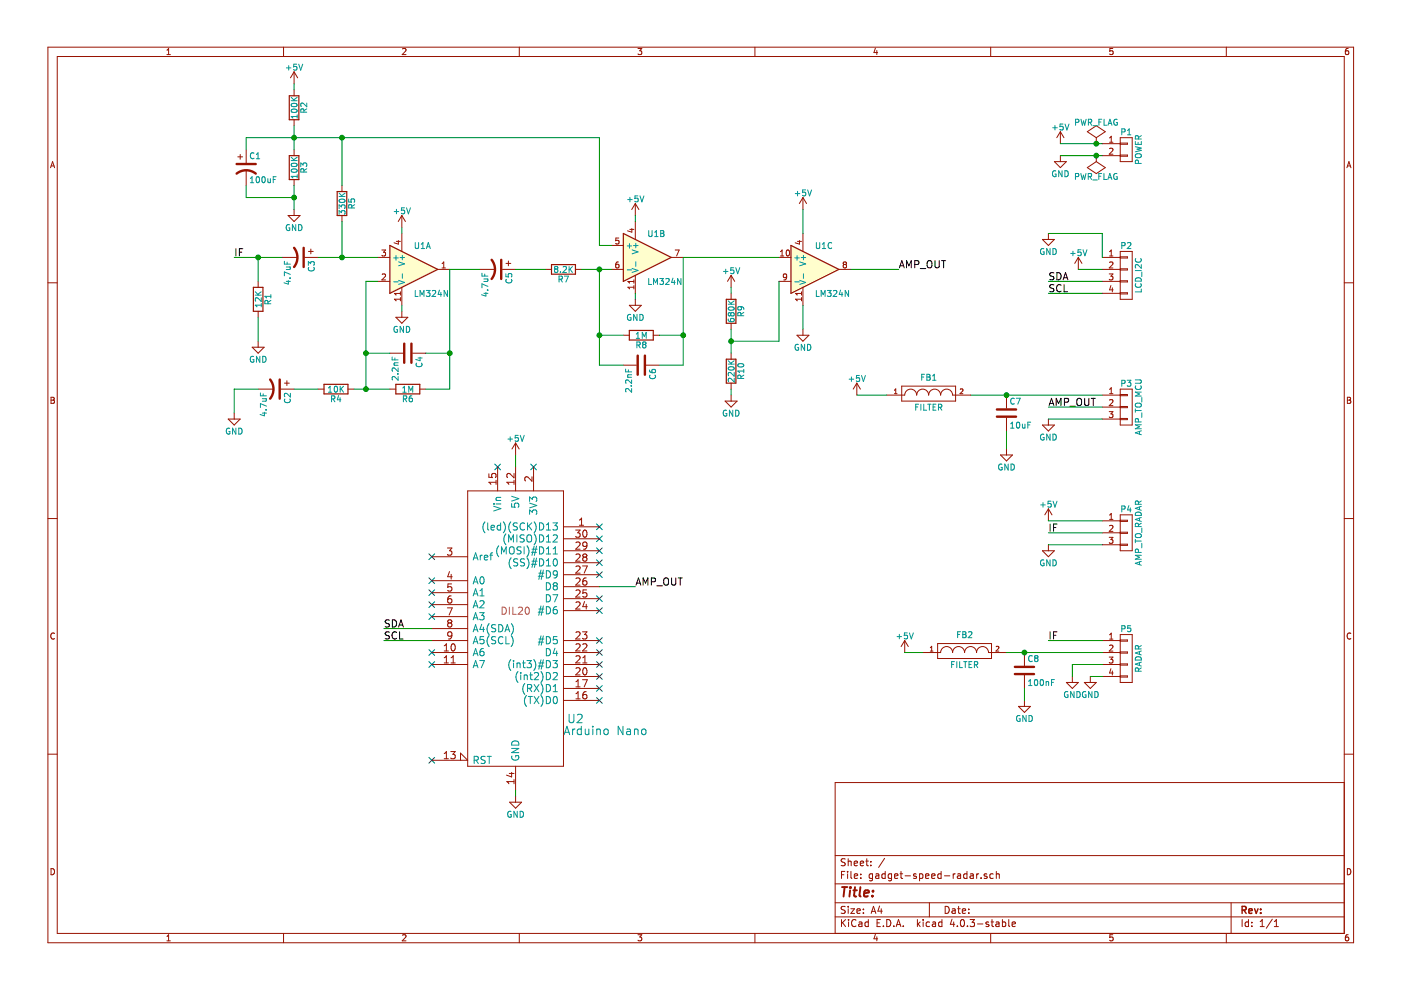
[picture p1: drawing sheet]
EESchema Schematic File Version 2
LIBS:power
LIBS:device
LIBS:transistors
LIBS:conn
LIBS:linear
LIBS:regul
LIBS:74xx
LIBS:cmos4000
LIBS:adc-dac
LIBS:memory
LIBS:xilinx
LIBS:microcontrollers
LIBS:dsp
LIBS:microchip
LIBS:analog_switches
LIBS:motorola
LIBS:texas
LIBS:intel
LIBS:audio
LIBS:interface
LIBS:digital-audio
LIBS:philips
LIBS:display
LIBS:cypress
LIBS:siliconi
LIBS:opto
LIBS:atmel
LIBS:contrib
LIBS:valves
LIBS:arduino
LIBS:gadget-speed-radar-cache
EELAYER 25 0
EELAYER END
$Descr A4 11693 8268
encoding utf-8
Sheet 1 1
Title ""
Date ""
Rev ""
Comp ""
Comment1 ""
Comment2 ""
Comment3 ""
Comment4 ""
$EndDescr
$Comp
L LM324N U1
U 1 1
P 3450 2250
F 0 "U1" H 3450 2450 50  0000 L CNN
F 1 "LM324N" H 3450 2050 50  0000 L CNN
F 2 "" H 3400 2350 50  0000 C CNN
F 3 "" H 3500 2450 50  0000 C CNN
	1    3450 2250
	1    0    0    -1  
$EndComp
$Comp
L LM324N U1
U 2 1
P 5400 2150
F 0 "U1" H 5400 2350 50  0000 L CNN
F 1 "LM324N" H 5400 1950 50  0000 L CNN
F 2 "" H 5350 2250 50  0000 C CNN
F 3 "" H 5450 2350 50  0000 C CNN
	2    5400 2150
	1    0    0    -1  
$EndComp
$Comp
L LM324N U1
U 3 1
P 6800 2250
F 0 "U1" H 6800 2450 50  0000 L CNN
F 1 "LM324N" H 6800 2050 50  0000 L CNN
F 2 "" H 6750 2350 50  0000 C CNN
F 3 "" H 6850 2450 50  0000 C CNN
	3    6800 2250
	1    0    0    -1  
$EndComp
$Comp
L arduino_mini U2
U 1 1
P 4300 5050
F 0 "U2" H 4800 4100 70  0000 C CNN
F 1 "Arduino Nano" H 5050 4000 70  0000 C CNN
F 2 "DIL20" H 4300 5000 60  0000 C CNN
F 3 "" H 4300 5050 60  0001 C CNN
	1    4300 5050
	1    0    0    -1  
$EndComp
$Comp
L CONN_01X04 P2
U 1 1
P 9400 2300
F 0 "P2" H 9400 2550 50  0000 C CNN
F 1 "LCD_I2C" V 9500 2300 50  0000 C CNN
F 2 "" H 9400 2300 50  0000 C CNN
F 3 "" H 9400 2300 50  0000 C CNN
	1    9400 2300
	1    0    0    -1  
$EndComp
$Comp
L CONN_01X02 P1
U 1 1
P 9400 1250
F 0 "P1" H 9400 1400 50  0000 C CNN
F 1 "POWER" V 9500 1250 50  0000 C CNN
F 2 "" H 9400 1250 50  0000 C CNN
F 3 "" H 9400 1250 50  0000 C CNN
	1    9400 1250
	1    0    0    -1  
$EndComp
$Comp
L CONN_01X03 P4
U 1 1
P 9400 4450
F 0 "P4" H 9400 4650 50  0000 C CNN
F 1 "AMP_TO_RADAR" V 9500 4450 50  0000 C CNN
F 2 "" H 9400 4450 50  0000 C CNN
F 3 "" H 9400 4450 50  0000 C CNN
	1    9400 4450
	1    0    0    -1  
$EndComp
$Comp
L CONN_01X03 P3
U 1 1
P 9400 3400
F 0 "P3" H 9400 3600 50  0000 C CNN
F 1 "AMP_TO_MCU" V 9500 3400 50  0000 C CNN
F 2 "" H 9400 3400 50  0000 C CNN
F 3 "" H 9400 3400 50  0000 C CNN
	1    9400 3400
	1    0    0    -1  
$EndComp
$Comp
L +5V #PWR01
U 1 1
P 8850 1200
F 0 "#PWR01" H 8850 1050 50  0001 C CNN
F 1 "+5V" H 8850 1340 50  0000 C CNN
F 2 "" H 8850 1200 50  0000 C CNN
F 3 "" H 8850 1200 50  0000 C CNN
	1    8850 1200
	1    0    0    -1  
$EndComp
$Comp
L GND #PWR02
U 1 1
P 8850 1300
F 0 "#PWR02" H 8850 1050 50  0001 C CNN
F 1 "GND" H 8850 1150 50  0000 C CNN
F 2 "" H 8850 1300 50  0000 C CNN
F 3 "" H 8850 1300 50  0000 C CNN
	1    8850 1300
	1    0    0    -1  
$EndComp
$Comp
L GND #PWR03
U 1 1
P 8750 1950
F 0 "#PWR03" H 8750 1700 50  0001 C CNN
F 1 "GND" H 8750 1800 50  0000 C CNN
F 2 "" H 8750 1950 50  0000 C CNN
F 3 "" H 8750 1950 50  0000 C CNN
	1    8750 1950
	1    0    0    -1  
$EndComp
$Comp
L +5V #PWR04
U 1 1
P 9000 2250
F 0 "#PWR04" H 9000 2100 50  0001 C CNN
F 1 "+5V" H 9000 2390 50  0000 C CNN
F 2 "" H 9000 2250 50  0000 C CNN
F 3 "" H 9000 2250 50  0000 C CNN
	1    9000 2250
	1    0    0    -1  
$EndComp
Text Label 8750 2350 0    60   ~ 0
SDA
Text Label 8750 2450 0    60   ~ 0
SCL
$Comp
L +5V #PWR05
U 1 1
P 7150 3300
F 0 "#PWR05" H 7150 3150 50  0001 C CNN
F 1 "+5V" H 7150 3440 50  0000 C CNN
F 2 "" H 7150 3300 50  0000 C CNN
F 3 "" H 7150 3300 50  0000 C CNN
	1    7150 3300
	1    0    0    -1  
$EndComp
$Comp
L +5V #PWR06
U 1 1
P 8750 4350
F 0 "#PWR06" H 8750 4200 50  0001 C CNN
F 1 "+5V" H 8750 4490 50  0000 C CNN
F 2 "" H 8750 4350 50  0000 C CNN
F 3 "" H 8750 4350 50  0000 C CNN
	1    8750 4350
	1    0    0    -1  
$EndComp
$Comp
L GND #PWR07
U 1 1
P 8750 4550
F 0 "#PWR07" H 8750 4300 50  0001 C CNN
F 1 "GND" H 8750 4400 50  0000 C CNN
F 2 "" H 8750 4550 50  0000 C CNN
F 3 "" H 8750 4550 50  0000 C CNN
	1    8750 4550
	1    0    0    -1  
$EndComp
Text Label 8750 4450 0    60   ~ 0
IF
$Comp
L GND #PWR08
U 1 1
P 8750 3500
F 0 "#PWR08" H 8750 3250 50  0001 C CNN
F 1 "GND" H 8750 3350 50  0000 C CNN
F 2 "" H 8750 3500 50  0000 C CNN
F 3 "" H 8750 3500 50  0000 C CNN
	1    8750 3500
	1    0    0    -1  
$EndComp
Text Label 8750 3400 0    60   ~ 0
AMP_OUT
$Comp
L +5V #PWR09
U 1 1
P 3350 1900
F 0 "#PWR09" H 3350 1750 50  0001 C CNN
F 1 "+5V" H 3350 2040 50  0000 C CNN
F 2 "" H 3350 1900 50  0000 C CNN
F 3 "" H 3350 1900 50  0000 C CNN
	1    3350 1900
	1    0    0    -1  
$EndComp
$Comp
L GND #PWR010
U 1 1
P 3350 2600
F 0 "#PWR010" H 3350 2350 50  0001 C CNN
F 1 "GND" H 3350 2450 50  0000 C CNN
F 2 "" H 3350 2600 50  0000 C CNN
F 3 "" H 3350 2600 50  0000 C CNN
	1    3350 2600
	1    0    0    -1  
$EndComp
$Comp
L +5V #PWR011
U 1 1
P 5300 1800
F 0 "#PWR011" H 5300 1650 50  0001 C CNN
F 1 "+5V" H 5300 1940 50  0000 C CNN
F 2 "" H 5300 1800 50  0000 C CNN
F 3 "" H 5300 1800 50  0000 C CNN
	1    5300 1800
	1    0    0    -1  
$EndComp
$Comp
L GND #PWR012
U 1 1
P 5300 2500
F 0 "#PWR012" H 5300 2250 50  0001 C CNN
F 1 "GND" H 5300 2350 50  0000 C CNN
F 2 "" H 5300 2500 50  0000 C CNN
F 3 "" H 5300 2500 50  0000 C CNN
	1    5300 2500
	1    0    0    -1  
$EndComp
$Comp
L +5V #PWR013
U 1 1
P 6700 1750
F 0 "#PWR013" H 6700 1600 50  0001 C CNN
F 1 "+5V" H 6700 1890 50  0000 C CNN
F 2 "" H 6700 1750 50  0000 C CNN
F 3 "" H 6700 1750 50  0000 C CNN
	1    6700 1750
	1    0    0    -1  
$EndComp
$Comp
L GND #PWR014
U 1 1
P 6700 2750
F 0 "#PWR014" H 6700 2500 50  0001 C CNN
F 1 "GND" H 6700 2600 50  0000 C CNN
F 2 "" H 6700 2750 50  0000 C CNN
F 3 "" H 6700 2750 50  0000 C CNN
	1    6700 2750
	1    0    0    -1  
$EndComp
$Comp
L FILTER FB2
U 1 1
P 8050 5450
F 0 "FB2" H 8050 5600 50  0000 C CNN
F 1 "FILTER" H 8050 5350 50  0000 C CNN
F 2 "" H 8050 5450 50  0000 C CNN
F 3 "" H 8050 5450 50  0000 C CNN
	1    8050 5450
	1    0    0    -1  
$EndComp
$Comp
L C C8
U 1 1
P 8550 5600
F 0 "C8" H 8575 5700 50  0000 L CNN
F 1 "100nF" H 8575 5500 50  0000 L CNN
F 2 "" H 8588 5450 50  0000 C CNN
F 3 "" H 8550 5600 50  0000 C CNN
	1    8550 5600
	1    0    0    -1  
$EndComp
$Comp
L CONN_01X04 P5
U 1 1
P 9400 5500
F 0 "P5" H 9400 5750 50  0000 C CNN
F 1 "RADAR" V 9500 5500 50  0000 C CNN
F 2 "" H 9400 5500 50  0000 C CNN
F 3 "" H 9400 5500 50  0000 C CNN
	1    9400 5500
	1    0    0    -1  
$EndComp
$Comp
L +5V #PWR015
U 1 1
P 7550 5450
F 0 "#PWR015" H 7550 5300 50  0001 C CNN
F 1 "+5V" H 7550 5590 50  0000 C CNN
F 2 "" H 7550 5450 50  0000 C CNN
F 3 "" H 7550 5450 50  0000 C CNN
	1    7550 5450
	1    0    0    -1  
$EndComp
Wire Wire Line
	8750 1950 9200 1950
Wire Wire Line
	9200 1950 9200 2150
Wire Wire Line
	9000 2250 9200 2250
Wire Wire Line
	8750 2350 9200 2350
Wire Wire Line
	8750 2450 9200 2450
Wire Wire Line
	8100 3300 9200 3300
Wire Wire Line
	8750 4350 9200 4350
Wire Wire Line
	8750 4450 9200 4450
Wire Wire Line
	8750 4550 9200 4550
Wire Wire Line
	8750 3500 9200 3500
Wire Wire Line
	8750 3400 9200 3400
Wire Wire Line
	3350 1900 3350 1950
Wire Wire Line
	3350 2550 3350 2600
Wire Wire Line
	5300 2500 5300 2450
Wire Wire Line
	5300 1800 5300 1850
Wire Wire Line
	6700 1750 6700 1950
Wire Wire Line
	6700 2550 6700 2750
Wire Wire Line
	8400 5450 9200 5450
$Comp
L GND #PWR016
U 1 1
P 8550 5850
F 0 "#PWR016" H 8550 5600 50  0001 C CNN
F 1 "GND" H 8550 5700 50  0000 C CNN
F 2 "" H 8550 5850 50  0000 C CNN
F 3 "" H 8550 5850 50  0000 C CNN
	1    8550 5850
	1    0    0    -1  
$EndComp
Wire Wire Line
	8550 5850 8550 5750
$Comp
L GND #PWR017
U 1 1
P 9100 5650
F 0 "#PWR017" H 9100 5400 50  0001 C CNN
F 1 "GND" H 9100 5500 50  0000 C CNN
F 2 "" H 9100 5650 50  0000 C CNN
F 3 "" H 9100 5650 50  0000 C CNN
	1    9100 5650
	1    0    0    -1  
$EndComp
$Comp
L GND #PWR018
U 1 1
P 8950 5650
F 0 "#PWR018" H 8950 5400 50  0001 C CNN
F 1 "GND" H 8950 5500 50  0000 C CNN
F 2 "" H 8950 5650 50  0000 C CNN
F 3 "" H 8950 5650 50  0000 C CNN
	1    8950 5650
	1    0    0    -1  
$EndComp
Wire Wire Line
	9100 5650 9200 5650
Wire Wire Line
	9200 5550 8950 5550
Wire Wire Line
	8950 5550 8950 5650
Connection ~ 8550 5450
Wire Wire Line
	7550 5450 7700 5450
Text Label 8750 5350 0    60   ~ 0
IF
Wire Wire Line
	8750 5350 9200 5350
Text Label 3200 5250 0    60   ~ 0
SDA
Wire Wire Line
	3200 5250 3600 5250
Text Label 3200 5350 0    60   ~ 0
SCL
Wire Wire Line
	3200 5350 3600 5350
$Comp
L GND #PWR019
U 1 1
P 4300 6650
F 0 "#PWR019" H 4300 6400 50  0001 C CNN
F 1 "GND" H 4300 6500 50  0000 C CNN
F 2 "" H 4300 6650 50  0000 C CNN
F 3 "" H 4300 6650 50  0000 C CNN
	1    4300 6650
	1    0    0    -1  
$EndComp
Wire Wire Line
	4300 6650 4300 6600
$Comp
L +5V #PWR020
U 1 1
P 4300 3800
F 0 "#PWR020" H 4300 3650 50  0001 C CNN
F 1 "+5V" H 4300 3940 50  0000 C CNN
F 2 "" H 4300 3800 50  0000 C CNN
F 3 "" H 4300 3800 50  0000 C CNN
	1    4300 3800
	1    0    0    -1  
$EndComp
Text Label 5300 4900 0    60   ~ 0
AMP_OUT
Wire Wire Line
	5300 4900 5000 4900
$Comp
L FILTER FB1
U 1 1
P 7750 3300
F 0 "FB1" H 7750 3450 50  0000 C CNN
F 1 "FILTER" H 7750 3200 50  0000 C CNN
F 2 "" H 7750 3300 50  0000 C CNN
F 3 "" H 7750 3300 50  0000 C CNN
	1    7750 3300
	1    0    0    -1  
$EndComp
$Comp
L C C7
U 1 1
P 8400 3450
F 0 "C7" H 8425 3550 50  0000 L CNN
F 1 "10uF" H 8425 3350 50  0000 L CNN
F 2 "" H 8438 3300 50  0000 C CNN
F 3 "" H 8400 3450 50  0000 C CNN
	1    8400 3450
	1    0    0    -1  
$EndComp
Connection ~ 8400 3300
Wire Wire Line
	7400 3300 7150 3300
$Comp
L GND #PWR021
U 1 1
P 8400 3750
F 0 "#PWR021" H 8400 3500 50  0001 C CNN
F 1 "GND" H 8400 3600 50  0000 C CNN
F 2 "" H 8400 3750 50  0000 C CNN
F 3 "" H 8400 3750 50  0000 C CNN
	1    8400 3750
	1    0    0    -1  
$EndComp
Wire Wire Line
	8400 3750 8400 3600
NoConn ~ 4450 3900
NoConn ~ 4150 3900
NoConn ~ 3600 4650
NoConn ~ 3600 4850
NoConn ~ 3600 4950
NoConn ~ 3600 5050
NoConn ~ 3600 5150
NoConn ~ 3600 5450
NoConn ~ 3600 5550
NoConn ~ 5000 4400
NoConn ~ 5000 4500
NoConn ~ 5000 4600
NoConn ~ 5000 4700
NoConn ~ 5000 4800
NoConn ~ 5000 5000
NoConn ~ 5000 5100
NoConn ~ 5000 5350
NoConn ~ 5000 5450
NoConn ~ 5000 5550
NoConn ~ 5000 5650
NoConn ~ 5000 5750
NoConn ~ 5000 5850
Text Label 1950 2150 0    60   ~ 0
IF
$Comp
L R R1
U 1 1
P 2150 2500
F 0 "R1" V 2230 2500 50  0000 C CNN
F 1 "12K" V 2150 2500 50  0000 C CNN
F 2 "" V 2080 2500 50  0000 C CNN
F 3 "" H 2150 2500 50  0000 C CNN
	1    2150 2500
	1    0    0    -1  
$EndComp
$Comp
L GND #PWR022
U 1 1
P 2150 2850
F 0 "#PWR022" H 2150 2600 50  0001 C CNN
F 1 "GND" H 2150 2700 50  0000 C CNN
F 2 "" H 2150 2850 50  0000 C CNN
F 3 "" H 2150 2850 50  0000 C CNN
	1    2150 2850
	1    0    0    -1  
$EndComp
$Comp
L CP1 C3
U 1 1
P 2500 2150
F 0 "C3" H 2525 2250 50  0000 L CNN
F 1 "4.7uF" H 2525 2050 50  0000 L CNN
F 2 "" H 2500 2150 50  0000 C CNN
F 3 "" H 2500 2150 50  0000 C CNN
	1    2500 2150
	0    1    1    0   
$EndComp
$Comp
L R R5
U 1 1
P 2850 1700
F 0 "R5" V 2930 1700 50  0000 C CNN
F 1 "330K" V 2850 1700 50  0000 C CNN
F 2 "" V 2780 1700 50  0000 C CNN
F 3 "" H 2850 1700 50  0000 C CNN
	1    2850 1700
	1    0    0    -1  
$EndComp
$Comp
L R R2
U 1 1
P 2450 900
F 0 "R2" V 2530 900 50  0000 C CNN
F 1 "100K" V 2450 900 50  0000 C CNN
F 2 "" V 2380 900 50  0000 C CNN
F 3 "" H 2450 900 50  0000 C CNN
	1    2450 900 
	1    0    0    -1  
$EndComp
$Comp
L R R3
U 1 1
P 2450 1400
F 0 "R3" V 2530 1400 50  0000 C CNN
F 1 "100K" V 2450 1400 50  0000 C CNN
F 2 "" V 2380 1400 50  0000 C CNN
F 3 "" H 2450 1400 50  0000 C CNN
	1    2450 1400
	1    0    0    -1  
$EndComp
$Comp
L CP1 C1
U 1 1
P 2050 1400
F 0 "C1" H 2075 1500 50  0000 L CNN
F 1 "100uF" H 2075 1300 50  0000 L CNN
F 2 "" H 2050 1400 50  0000 C CNN
F 3 "" H 2050 1400 50  0000 C CNN
	1    2050 1400
	1    0    0    -1  
$EndComp
$Comp
L +5V #PWR023
U 1 1
P 2450 700
F 0 "#PWR023" H 2450 550 50  0001 C CNN
F 1 "+5V" H 2450 840 50  0000 C CNN
F 2 "" H 2450 700 50  0000 C CNN
F 3 "" H 2450 700 50  0000 C CNN
	1    2450 700 
	1    0    0    -1  
$EndComp
$Comp
L GND #PWR024
U 1 1
P 2450 1750
F 0 "#PWR024" H 2450 1500 50  0001 C CNN
F 1 "GND" H 2450 1600 50  0000 C CNN
F 2 "" H 2450 1750 50  0000 C CNN
F 3 "" H 2450 1750 50  0000 C CNN
	1    2450 1750
	1    0    0    -1  
$EndComp
Wire Wire Line
	1950 2150 2350 2150
Wire Wire Line
	2150 2150 2150 2350
Wire Wire Line
	2150 2650 2150 2850
Connection ~ 2150 2150
Wire Wire Line
	2650 2150 3150 2150
Wire Wire Line
	2850 2150 2850 1850
Wire Wire Line
	2850 1150 2850 1550
Wire Wire Line
	2050 1150 5000 1150
Wire Wire Line
	2450 1050 2450 1250
Connection ~ 2450 1150
Wire Wire Line
	2050 1150 2050 1250
Wire Wire Line
	2050 1550 2050 1650
Wire Wire Line
	2050 1650 2450 1650
Wire Wire Line
	2450 1550 2450 1750
Connection ~ 2450 1650
Wire Wire Line
	2450 700  2450 750 
Connection ~ 2850 2150
$Comp
L R R4
U 1 1
P 2800 3250
F 0 "R4" V 2880 3250 50  0000 C CNN
F 1 "10K" V 2800 3250 50  0000 C CNN
F 2 "" V 2730 3250 50  0000 C CNN
F 3 "" H 2800 3250 50  0000 C CNN
	1    2800 3250
	0    1    1    0   
$EndComp
$Comp
L CP1 C2
U 1 1
P 2300 3250
F 0 "C2" H 2325 3350 50  0000 L CNN
F 1 "4.7uF" H 2325 3150 50  0000 L CNN
F 2 "" H 2300 3250 50  0000 C CNN
F 3 "" H 2300 3250 50  0000 C CNN
	1    2300 3250
	0    1    1    0   
$EndComp
$Comp
L GND #PWR025
U 1 1
P 1950 3450
F 0 "#PWR025" H 1950 3200 50  0001 C CNN
F 1 "GND" H 1950 3300 50  0000 C CNN
F 2 "" H 1950 3450 50  0000 C CNN
F 3 "" H 1950 3450 50  0000 C CNN
	1    1950 3450
	1    0    0    -1  
$EndComp
Wire Wire Line
	3150 2350 3050 2350
Wire Wire Line
	3050 2350 3050 3250
Wire Wire Line
	2950 3250 3250 3250
Wire Wire Line
	2650 3250 2450 3250
Wire Wire Line
	2150 3250 1950 3250
Wire Wire Line
	1950 3250 1950 3450
$Comp
L R R6
U 1 1
P 3400 3250
F 0 "R6" V 3480 3250 50  0000 C CNN
F 1 "1M" V 3400 3250 50  0000 C CNN
F 2 "" V 3330 3250 50  0000 C CNN
F 3 "" H 3400 3250 50  0000 C CNN
	1    3400 3250
	0    1    1    0   
$EndComp
$Comp
L C C4
U 1 1
P 3400 2950
F 0 "C4" H 3425 3050 50  0000 L CNN
F 1 "2.2nF" H 3425 2850 50  0000 L CNN
F 2 "" H 3438 2800 50  0000 C CNN
F 3 "" H 3400 2950 50  0000 C CNN
	1    3400 2950
	0    1    1    0   
$EndComp
Connection ~ 3050 3250
Wire Wire Line
	3250 2950 3050 2950
Connection ~ 3050 2950
Wire Wire Line
	3750 3250 3550 3250
Wire Wire Line
	3750 2250 3750 3250
Wire Wire Line
	3550 2950 3750 2950
Connection ~ 3750 2950
$Comp
L CP1 C5
U 1 1
P 4150 2250
F 0 "C5" H 4175 2350 50  0000 L CNN
F 1 "4.7uF" H 4175 2150 50  0000 L CNN
F 2 "" H 4150 2250 50  0000 C CNN
F 3 "" H 4150 2250 50  0000 C CNN
	1    4150 2250
	0    1    1    0   
$EndComp
$Comp
L R R7
U 1 1
P 4700 2250
F 0 "R7" V 4780 2250 50  0000 C CNN
F 1 "8.2K" V 4700 2250 50  0000 C CNN
F 2 "" V 4630 2250 50  0000 C CNN
F 3 "" H 4700 2250 50  0000 C CNN
	1    4700 2250
	0    1    1    0   
$EndComp
$Comp
L R R8
U 1 1
P 5350 2800
F 0 "R8" V 5430 2800 50  0000 C CNN
F 1 "1M" V 5350 2800 50  0000 C CNN
F 2 "" V 5280 2800 50  0000 C CNN
F 3 "" H 5350 2800 50  0000 C CNN
	1    5350 2800
	0    1    1    0   
$EndComp
$Comp
L C C6
U 1 1
P 5350 3050
F 0 "C6" H 5375 3150 50  0000 L CNN
F 1 "2.2nF" H 5375 2950 50  0000 L CNN
F 2 "" H 5388 2900 50  0000 C CNN
F 3 "" H 5350 3050 50  0000 C CNN
	1    5350 3050
	0    1    1    0   
$EndComp
Wire Wire Line
	3750 2250 4000 2250
Wire Wire Line
	4300 2250 4550 2250
Wire Wire Line
	4850 2250 5100 2250
Wire Wire Line
	5000 2250 5000 3050
Wire Wire Line
	5000 3050 5200 3050
Connection ~ 5000 2250
Wire Wire Line
	5200 2800 5000 2800
Connection ~ 5000 2800
Wire Wire Line
	5700 2150 5700 3050
Wire Wire Line
	5700 3050 5500 3050
Wire Wire Line
	5500 2800 5700 2800
Connection ~ 5700 2800
Wire Wire Line
	5100 2050 5000 2050
Wire Wire Line
	5000 2050 5000 1150
Connection ~ 2850 1150
Wire Wire Line
	5700 2150 6500 2150
Wire Wire Line
	7100 2250 7500 2250
Text Label 7500 2250 0    60   ~ 0
AMP_OUT
$Comp
L R R9
U 1 1
P 6100 2600
F 0 "R9" V 6180 2600 50  0000 C CNN
F 1 "680K" V 6100 2600 50  0000 C CNN
F 2 "" V 6030 2600 50  0000 C CNN
F 3 "" H 6100 2600 50  0000 C CNN
	1    6100 2600
	1    0    0    -1  
$EndComp
$Comp
L R R10
U 1 1
P 6100 3100
F 0 "R10" V 6180 3100 50  0000 C CNN
F 1 "220K" V 6100 3100 50  0000 C CNN
F 2 "" V 6030 3100 50  0000 C CNN
F 3 "" H 6100 3100 50  0000 C CNN
	1    6100 3100
	1    0    0    -1  
$EndComp
$Comp
L GND #PWR026
U 1 1
P 6100 3300
F 0 "#PWR026" H 6100 3050 50  0001 C CNN
F 1 "GND" H 6100 3150 50  0000 C CNN
F 2 "" H 6100 3300 50  0000 C CNN
F 3 "" H 6100 3300 50  0000 C CNN
	1    6100 3300
	1    0    0    -1  
$EndComp
$Comp
L +5V #PWR027
U 1 1
P 6100 2400
F 0 "#PWR027" H 6100 2250 50  0001 C CNN
F 1 "+5V" H 6100 2540 50  0000 C CNN
F 2 "" H 6100 2400 50  0000 C CNN
F 3 "" H 6100 2400 50  0000 C CNN
	1    6100 2400
	1    0    0    -1  
$EndComp
Wire Wire Line
	6100 2400 6100 2450
Wire Wire Line
	6100 3300 6100 3250
Wire Wire Line
	6100 2750 6100 2950
Wire Wire Line
	6100 2850 6500 2850
Wire Wire Line
	6500 2850 6500 2350
Connection ~ 6100 2850
$Comp
L PWR_FLAG #FLG028
U 1 1
P 9150 1200
F 0 "#FLG028" H 9150 1295 50  0001 C CNN
F 1 "PWR_FLAG" H 9150 1380 50  0000 C CNN
F 2 "" H 9150 1200 50  0000 C CNN
F 3 "" H 9150 1200 50  0000 C CNN
	1    9150 1200
	1    0    0    -1  
$EndComp
$Comp
L PWR_FLAG #FLG029
U 1 1
P 9150 1300
F 0 "#FLG029" H 9150 1395 50  0001 C CNN
F 1 "PWR_FLAG" H 9150 1480 50  0000 C CNN
F 2 "" H 9150 1300 50  0000 C CNN
F 3 "" H 9150 1300 50  0000 C CNN
	1    9150 1300
	-1   0    0    1   
$EndComp
Wire Wire Line
	8850 1200 9200 1200
Connection ~ 9150 1200
Wire Wire Line
	8850 1300 9200 1300
Connection ~ 9150 1300
NoConn ~ 3600 6350
Wire Wire Line
	4300 3800 4300 3900
$EndSCHEMATC
